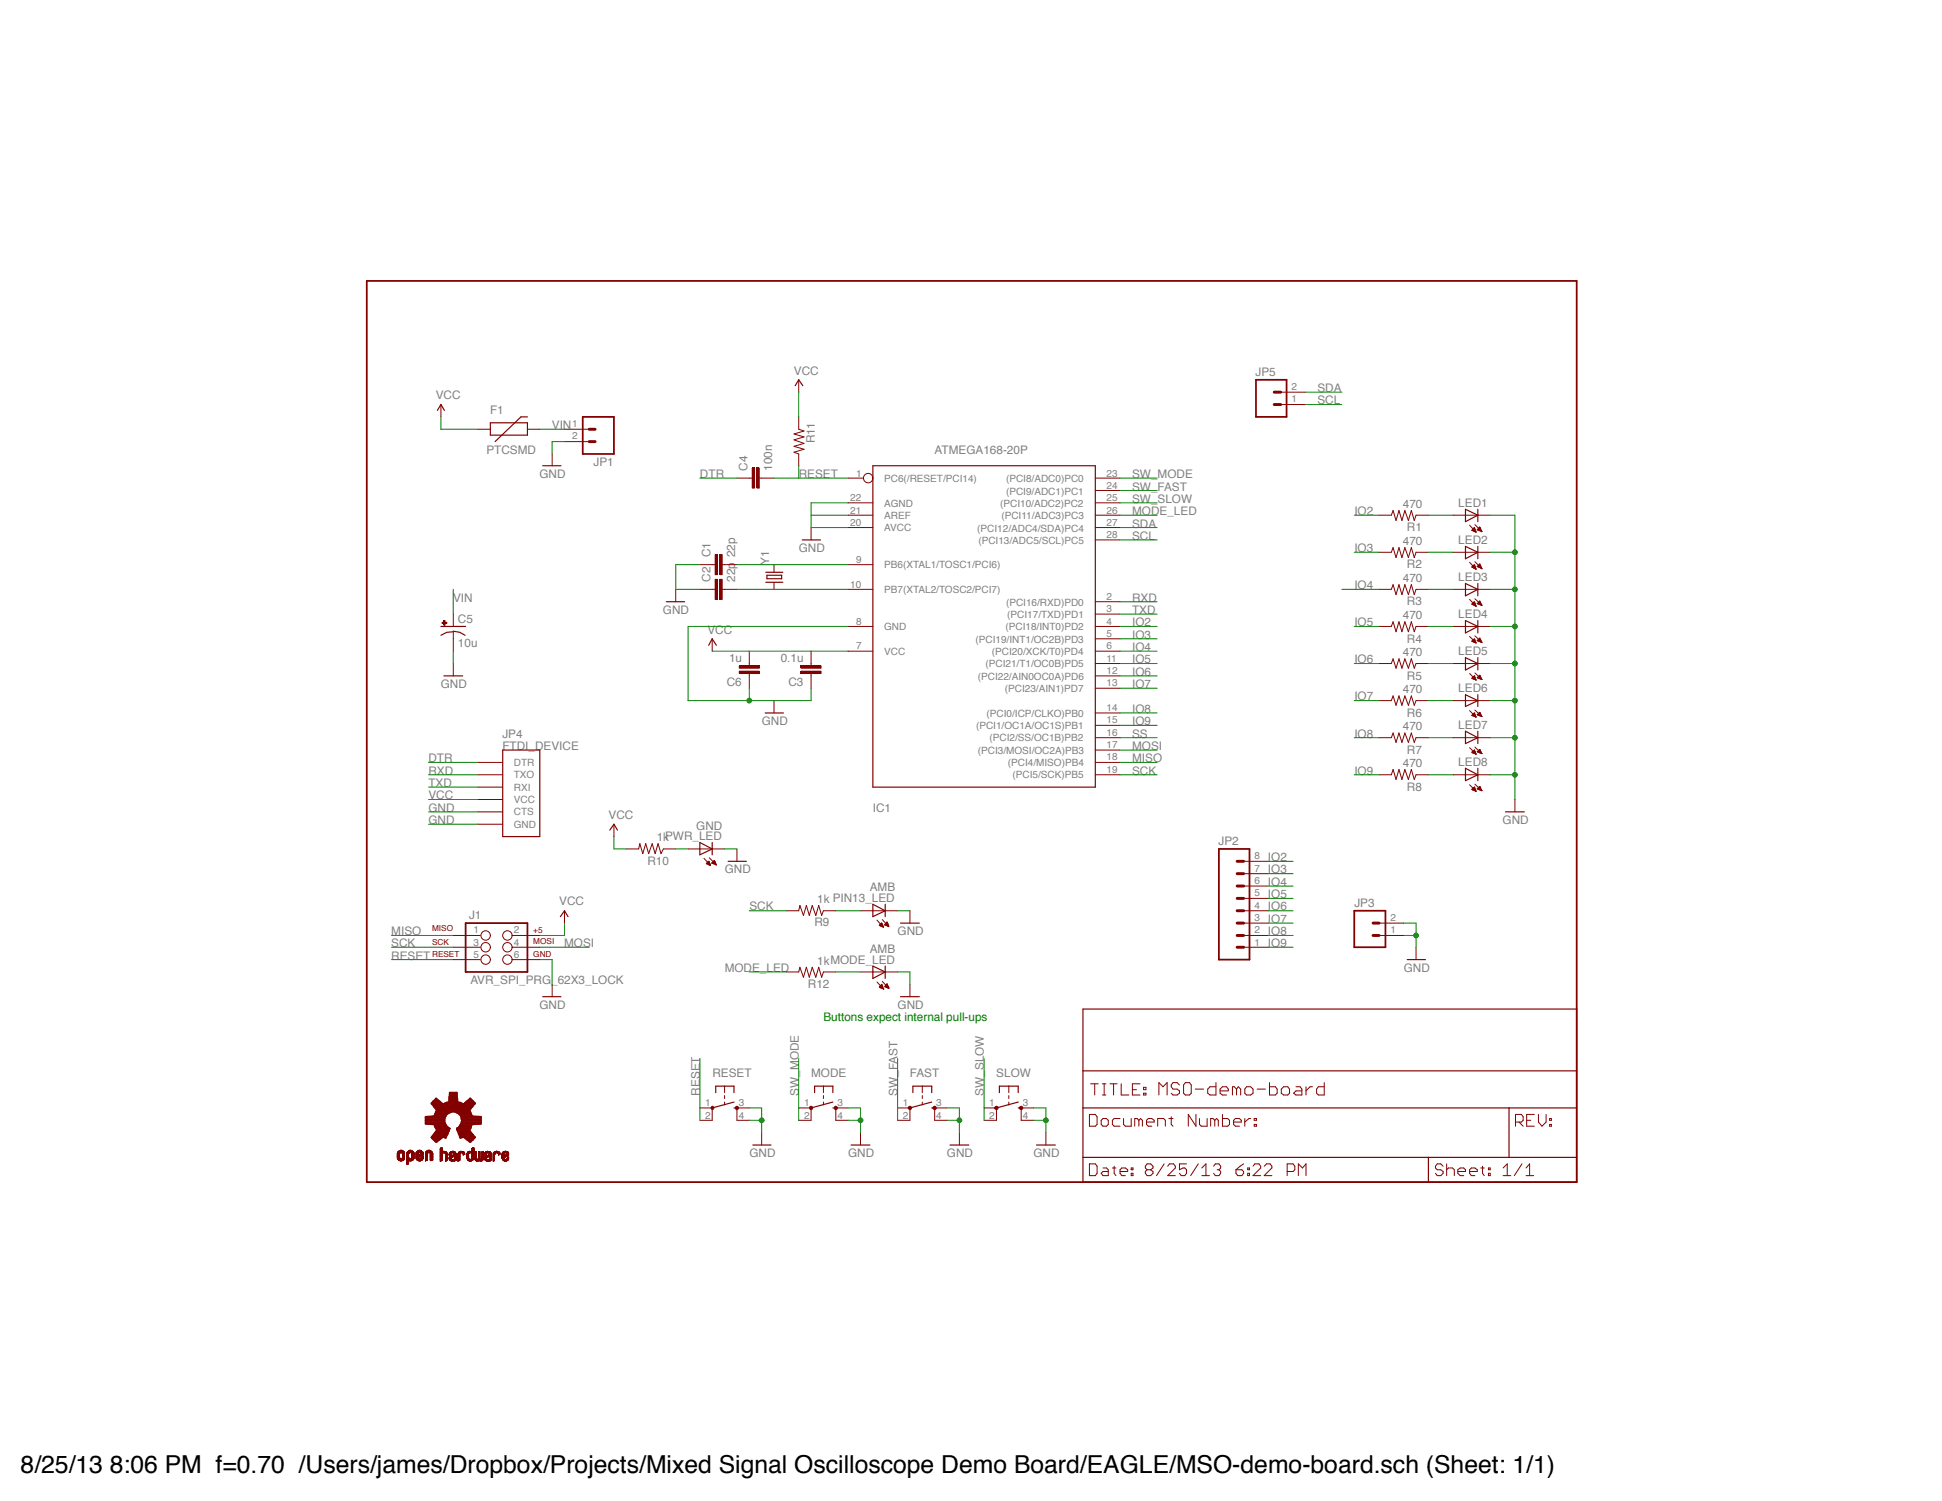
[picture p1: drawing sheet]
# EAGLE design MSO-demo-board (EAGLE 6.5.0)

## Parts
C1  22p  CAP1206  [1206]
C2  22p  CAP1206  [1206]
C3  0.1u  CAP1206  [1206]
C4  100n  CAP1206  [1206]
C5  10u  CPOL-USCT7343  [CT7343]
C6  1u  CAP1206  [1206]
F1  PTCSMD  [PTC-1206]
FAST  TAC_SWITCHSMD  [TACTILE_SWITCH_SMD]
IC1  ATMEGA168-20P  [DIL28-3]
J1  AVR_SPI_PRG_62X3_LOCK  [2X3_LOCK]
JP1  M02LOCK  [1X02_LOCK]
JP2  M08LOCK  [1X08_LOCK]
JP3  M02LOCK  [1X02_LOCK]
JP4  FTDI_DEVICE  [FTDI_DEVICE_SIDE]
JP5  M02LOCK  [1X02_LOCK]
LED1  LED1206  [LED-1206]
LED2  LED1206  [LED-1206]
LED3  LED1206  [LED-1206]
LED4  LED1206  [LED-1206]
LED5  LED1206  [LED-1206]
LED6  LED1206  [LED-1206]
LED7  LED1206  [LED-1206]
LED8  LED1206  [LED-1206]
MODE  TAC_SWITCHSMD  [TACTILE_SWITCH_SMD]
MODE_LED  AMB  LED1206  [LED-1206]
PIN13_LED  AMB  LED1206  [LED-1206]
PWR_LED  GND  LED1206  [LED-1206]
R1  470  RESISTOR1206  [1206]
R2  470  RESISTOR1206  [1206]
R3  470  RESISTOR1206  [1206]
R4  470  RESISTOR1206  [1206]
R5  470  RESISTOR1206  [1206]
R6  470  RESISTOR1206  [1206]
R7  470  RESISTOR1206  [1206]
R8  470  RESISTOR1206  [1206]
R9  1k  RESISTOR1206  [1206]
R10  1k  RESISTOR1206  [1206]
R11  RESISTOR1206  [1206]
R12  1k  RESISTOR1206  [1206]
RESET  TAC_SWITCHSMD  [TACTILE_SWITCH_SMD]
SLOW  TAC_SWITCHSMD  [TACTILE_SWITCH_SMD]
U$1  OSHW-LOGOS  [OSHW-LOGO-S]
Y1  CRYSTALHC49UV  [HC49U-V]

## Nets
DTR: C4.1 JP4.P$1(DTR)
GND: C1.1 C2.1 C3.1 C5.- C6.1 FAST.3 FAST.4 IC1.8(GND) IC1.22(AGND) J1.6 JP1.2 JP3.1 JP3.2 JP4.P$5(CTS) JP4.P$6(GND) LED1.C LED2.C LED3.C LED4.C LED5.C LED6.C LED7.C LED8.C MODE.3 MODE.4 MODE_LED.C PIN13_LED.C PWR_LED.C RESET.3 RESET.4 SLOW.3 SLOW.4
IO2: IC1.4((PCI18/INT0)PD2) JP2.8 R1.2
IO3: IC1.5((PCI19/INT1/OC2B)PD3) JP2.7 R2.2
IO4: IC1.6((PCI20/XCK/T0)PD4) JP2.6 R3.2
IO5: IC1.11((PCI21/T1/OC0B)PD5) JP2.5 R4.2
IO6: IC1.12((PCI22/AIN0OC0A)PD6) JP2.4 R5.2
IO7: IC1.13((PCI23/AIN1)PD7) JP2.3 R6.2
IO8: IC1.14((PCI0/ICP/CLKO)PB0) JP2.2 R7.2
IO9: IC1.15((PCI1/OC1A/OC1S)PB1) JP2.1 R8.2
MISO: IC1.18((PCI4/MISO)PB4) J1.1
MODE_LED: IC1.26((PCI11/ADC3)PC3) R12.2
MOSI: IC1.17((PCI3/MOSI/OC2A)PB3) J1.4
N$1: PWR_LED.A R10.1
N$2: C1.2 IC1.9(PB6(XTAL1/TOSC1/PCI6)) Y1.2
N$3: C2.2 IC1.10(PB7(XTAL2/TOSC2/PCI7)) Y1.1
N$4: MODE_LED.A R12.1
N$11: PIN13_LED.A R9.1
N$13: LED1.A R1.1
N$14: LED3.A R3.1
N$15: LED2.A R2.1
N$16: LED4.A R4.1
N$17: LED5.A R5.1
N$18: LED6.A R6.1
N$19: LED7.A R7.1
N$20: LED8.A R8.1
RESET: C4.2 IC1.1(PC6(/RESET/PCI14)) J1.5 R11.2 RESET.1 RESET.2
RXD: IC1.2((PCI16/RXD)PD0) JP4.P$3(RXI)
SCK: IC1.19((PCI5/SCK)PB5) J1.3 R9.2
SCL: IC1.28((PCI13/ADC5/SCL)PC5) JP5.1
SDA: IC1.27((PCI12/ADC4/SDA)PC4) JP5.2
SS: IC1.16((PCI2/SS/OC1B)PB2)
SW_FAST: FAST.1 FAST.2 IC1.24((PCI9/ADC1)PC1)
SW_MODE: IC1.23((PCI8/ADC0)PC0) MODE.1 MODE.2
SW_SLOW: IC1.25((PCI10/ADC2)PC2) SLOW.1 SLOW.2
TXD: IC1.3((PCI17/TXD)PD1) JP4.P$2(TXO)
VCC: C3.2 C6.2 F1.1 IC1.7(VCC) IC1.20(AVCC) IC1.21(AREF) J1.2 JP4.P$4(VCC) R10.2 R11.1
VIN: C5.+ F1.2 JP1.1

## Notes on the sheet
- Buttons expect internal pull-ups
- 2

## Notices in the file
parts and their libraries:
SparkFun: Licensing: CC v3.0 Share-Alike You are welcome to use this library for commercial purposes.
